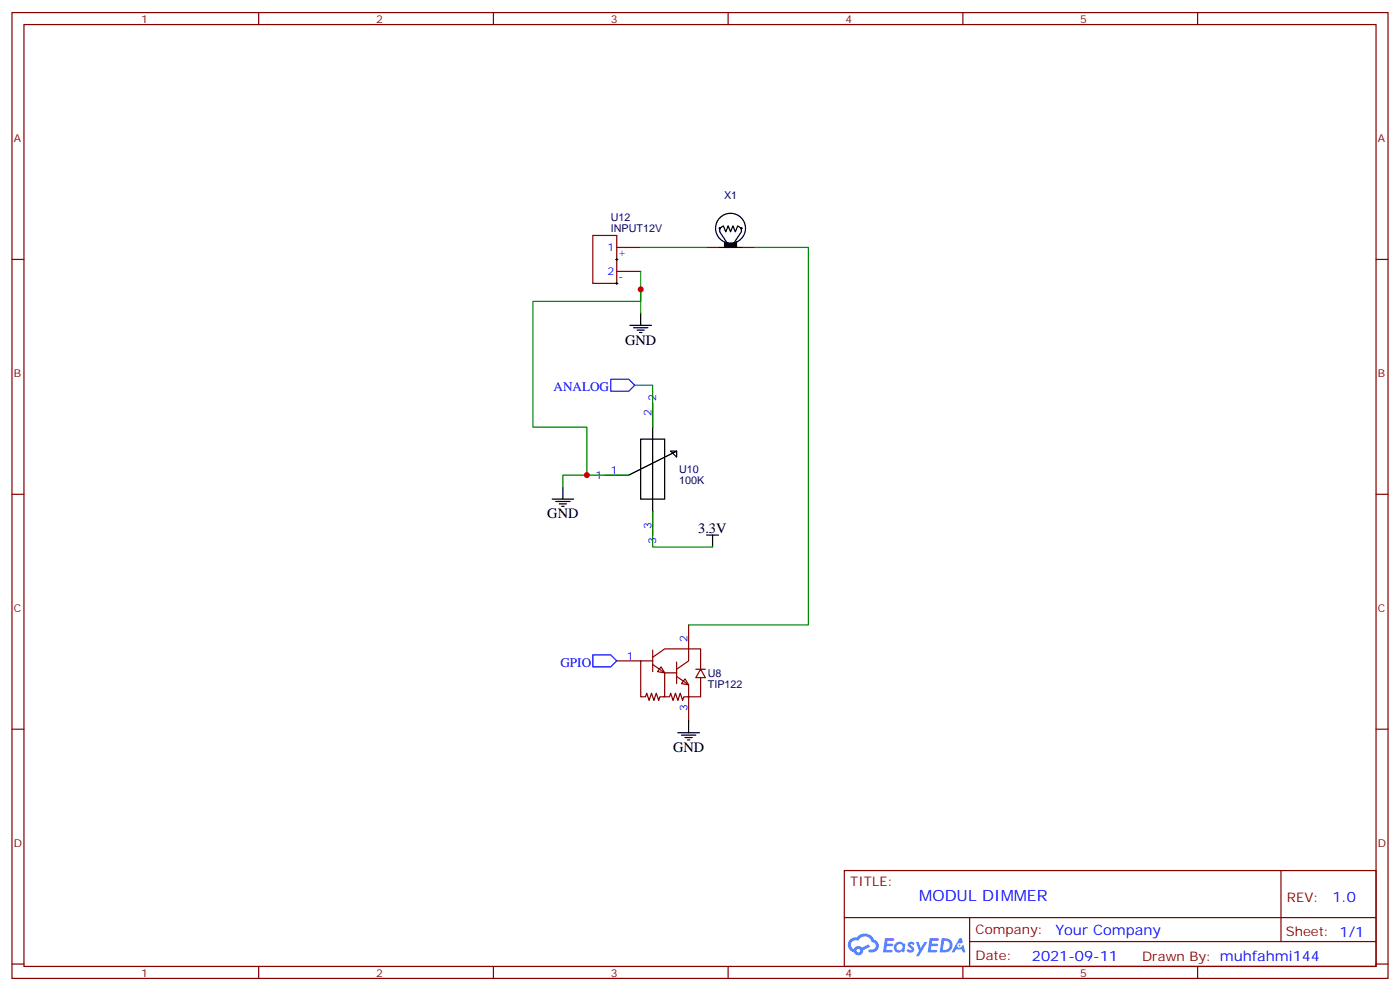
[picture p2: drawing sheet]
<svg xmlns="http://www.w3.org/2000/svg" width="412mm" height="292mm" viewBox="0 0 412 292" stroke-linecap="round" stroke-linejoin="round" font-family="sans-serif">
<g fill="none" stroke="#870000" stroke-width=".35">
<path d="M3.5 3.7h405.4v284.3h-405.4zM7.1 7.2h398.2v277.3h-398.2zM76.2 3.7v3.5M145.3 3.7v3.5M214.5 3.7v3.5M283.6 3.7v3.5M352.8 3.7v3.5M3.5 76.4h3.6M405.3 76.4h3.6M3.5 145.5h3.6M405.3 145.5h3.6M3.5 214.7h3.6"/>
<path d="M405.3 214.7h3.6M248.7 256.3h156.6v28.2h-156.6zM377.3 256.3v20.9M248.7 270.1h156.5M285.6 277.2h119.6M285.6 270.1v14.2M3.5 283.8h3.6M76.2 284.5v3.5M145.3 284.5v3.5M214.5 284.5v3.5M283.6 284.5v3.5M352.8 284.5v3.5"/>
<path d="M405.3 283.8h3.6"/>
</g>
<g fill="#5487ff">
<path d="M267.7 277.5a1.22 1.22 0 0 1 1.7 .2l-.4 .6a.47 .47 0 0 0-.3-.4 .47 .47 0 0 0-.5 .2l.1 .2a1.14 1.14 0 0 1 .8 1.8 1.14 1.14 0 0 1-1.9 0l-.2-.2 .5-.6 .7 .5a.29 .29 0 0 0 .3-.3 .29 .29 0 0 0-.2-.3 1.04 1.04 0 0 1-.6-1.7z"/>
<path d="M260.7 276.2h2.4l.3 .2-.2 .5-1.8 .1-.1 .8h1.5l.3 .4-.3 .4h-1.6l-.2 1.1h1.7l.2 .3-.2 .3-2.6 .1z"/>
<path d="M273.8 276.2h2.4l.3 .2-.1 .5-1.8 .1-.2 .8h1.6l.3 .4-.4 .4-1.6-.1-.1 1.1 1.7 .1 .2 .3-.2 .3-2.6 .1z"/>
<path d="M282.6 276.2h.7l.3 1.3-.6 .3a.69 .69 0 0 0-1 .3 .69 .69 0 0 0 .4 .9 .69 .69 0 0 0 .9-.6l.5-.2 .6 2.2h-.8l-.2-.9h-1.8l-.5 .9h-.8z"/>
<path d="M269.8 277.3h.8l.6 1.8 1.1-1.8h.9l-2.6 4.2h-.8l.9-1.5z"/>
<path d="M277.4 276.2l-.6 4.2h1.3a2.11 2.11 0 0 0 2.5-2.1 2.11 2.11 0 0 0-2.5-2.1zM278.1 277a1.39 1.39 0 0 1 1.7 1.4 1.39 1.39 0 0 1-1.8 1.2h-.3z"/>
<path d="M263.7 277.8a1.54 1.54 0 0 0-.1 2.2 1.54 1.54 0 0 0 2.2 .1l.6 .3 .3-2.3-.2-.3h-.4a1.49 1.49 0 0 0-2.4 0zM264 278.8a.94 .94 0 0 1 1.8 0 .94 .94 0 0 1-1.8 0z"/>
<path d="M250.4 276.6a2.18 2.18 0 0 0 1.1 3.7 1.44 1.44 0 0 0 1.6 .9 1.44 1.44 0 0 0 1.2-1.4l2-1.1-.5-.7-1.9 1a1.47 1.47 0 0 0-2.4 .4 1.39 1.39 0 0 1-.7-1.9 1.39 1.39 0 0 1 2-.5 2.12 2.12 0 0 1 2.2-1.3 2.12 2.12 0 0 1 1.9 1.7 1.14 1.14 0 0 1 1.1 1.4 1.14 1.14 0 0 1-1.7 .7 .43 .43 0 0 0-.5 .4 .43 .43 0 0 0 .4 .5 1.98 1.98 0 0 0 2.5-1.2 1.98 1.98 0 0 0-1.2-2.6 3.1 3.1 0 0 0-5.3-.6l-.9 .1zM252.3 279.9a.55 .55 0 0 1 1.1 0 .55 .55 0 0 1-1.1 0z"/>
<circle cx="282.6" cy="278.3" r=".26"/>
</g>
<g fill="#fff" stroke="#870000" stroke-width=".35">
<path d="M206.4 197l1.4 2.5h-2.8z"/>
<path d="M201.8 199.8l1 1.8-2.1-.3z"/>
<path d="M194.7 196.3l1.1 1.8-2.1-.4z"/>
</g>
<g fill="none" stroke="#870000" stroke-width=".35">
<path d="M174.6 69.3h7.1v14.1h-7.1zM181.7 72.8h7M181.7 79.9h7M208.1 72.8h3.6M218.7 72.8h3.5M192.3 118.7v7.1M178.2 139.9h7M192.3 150.5v7M181.7 194.6h7M192.3 194.6h-3.6v10.5h1.4l.4-1 .7 2.1 .7-2.1 .7 2.1 .7-2.1 .7 2.1 .4-1.1h2.8l.4-1 .7 2.1 .7-2.1 .7 2.1 .7-2.1 .7 2.1 .3-1.1h1.4v7.1M192.3 193.5l3.5-2.5h7v3.6l-3.5 2.4M192.3 191.4v6.3"/>
<path d="M192.3 195.6l3.5 2.5M199.3 198.1h-3.5v7M199.3 199.1l3.5 2.5v3.5h3.6v-5.6M199.3 194.9v6.4M202.8 184v7h3.6v6M205 197h2.8"/>
</g>
<g fill="none" stroke="#000" stroke-width=".35">
<path d="M211.7 72.8h7M212 67.6v.7l2.1 3.1M212 67.2l1.1-.7 .7 1.8 .7-1.8 .7 1.8 .7-1.8 .7 1.8 .7-1.8 1.1 .7M218.4 67.6v.7l-2.1 3.1M185.6 95.8h6.3M186.6 96.5h4.3M187.7 97.2h2.1M188.4 97.9h.7M188.7 92.3v3.5M188.7 129.3h7.1v17.6h-7.1zM192.3 125.8v24.7M197.6 132.8h1.7v1.8z"/>
<path d="M199.3 132.8l-14.1 7.1M162.6 146.9h6.4M163.7 147.6h4.2M164.7 148.3h2.2M165.5 149h.7M165.8 143.4v3.5M208.1 157.5h3.6M209.9 157.5v3.5M199.7 215.7h6.3M200.7 216.4h4.3M201.8 217.1h2.1M202.5 217.8h.7"/>
<path d="M202.8 212.2v3.5"/>
<circle cx="215.2" cy="67.2" r="4.4"/>
</g>
<path d="M179.9 111.7h5.3l1.8 1.7-1.8 1.8h-5.3zM174.6 192.8h5.3l1.8 1.8-1.8 1.7h-5.3z" fill="none" stroke="#00f" stroke-width=".35"/>
<path d="M188.7 72.8h19.4M188.7 79.9v12.4M222.2 72.8h15.9v111.2h-35.3M188.7 85.2v3.5h-31.7v37.1h15.9v14.1M187 113.4h5.3v12.4M185.2 139.9h-19.4v3.5M192.3 150.5v10.5h17.6" fill="none" stroke="#008700" stroke-width=".35"/>
<path d="M181.3 76.4h.7M181.7 76v.7M181.3 83.4h.7M181.7 83.1v.7" fill="none" stroke="#000" stroke-width=".29"/>
<g fill="#000" stroke="#000" stroke-width=".35">
<path d="M213.4 71.4h3.6v-.1v1.5h-3.6z"/>
<circle cx="212" cy="67.2" r=".18"/>
<circle cx="218.4" cy="67.2" r=".18"/>
</g>
<g fill="#c00">
<circle cx="172.9" cy="139.9" r=".88"/>
<circle cx="188.7" cy="85.2" r=".88"/>
</g>
<text font-size="4.6" fill="#00f" x="270.8" y="265.3">MODUL DIMMER</text>
<g font-size="4.2">
<text x="184.1" y="101.4">GND</text>
<text x="161.2" y="152.6">GND</text>
<text x="205.7" y="156.8">3.3V</text>
<text x="198.3" y="221.4">GND</text>
</g>
<g font-size="4.2" fill="#00f">
<text x="392.5" y="265.6">1.0</text>
<text x="310.9" y="275.1">Your Company</text>
<text x="304" y="282.9">2021-09-11</text>
</g>
<g font-size="3.9" fill="#00f">
<text x="163.1" y="115.2">ANALOG</text>
<text x="165.1" y="196.3">GPIO</text>
</g>
<g font-size="3.9" fill="#800">
<text x="250.5" y="260.9">TITLE:</text>
<text x="379.1" y="265.6">REV:</text>
<text x="287.4" y="275.1">Company:</text>
<text x="378.7" y="275.7">Sheet: 1/1</text>
<text x="287.4" y="282.8">Date:</text>
<text x="336.4" y="282.8">Drawn By: muhfahmi144</text>
</g>
<g font-size="3.2" fill="#800">
<text x="41.6" y="6.7">1</text>
<text x="110.8" y="6.7">2</text>
<text x="179.9" y="6.7">3</text>
<text x="249.1" y="6.7">4</text>
<text x="318.2" y="6.7">5</text>
<text x="4.1" y="41.8">A</text>
<text x="405.9" y="41.8">A</text>
<text x="4.1" y="110.9">B</text>
<text x="405.9" y="110.9">B</text>
<text x="4.1" y="180.1">C</text>
<text x="405.9" y="180.1">C</text>
<text x="4.1" y="249.2">D</text>
<text x="405.9" y="249.2">D</text>
<text x="41.6" y="287.5">1</text>
<text x="110.8" y="287.5">2</text>
<text x="179.9" y="287.5">3</text>
<text x="249.1" y="287.5">4</text>
<text x="318.2" y="287.5">5</text>
</g>
<g font-size="3.2" fill="#000080">
<text x="213.3" y="58.6">X1</text>
<text x="179.9" y="65.1">U12</text>
<text x="179.9" y="68.3">INPUT12V</text>
<text x="200" y="142.4">100K</text>
<text x="200" y="139.3">U10</text>
<text x="208.5" y="202.5">TIP122</text>
<text x="208.5" y="199.3">U8</text>
</g>
<g font-size="3.2" fill="#00f">
<text x="179" y="73.9">1</text>
<text x="182.4" y="75.5">+</text>
<text x="179" y="81">2</text>
<text x="182.4" y="82.6">-</text>
<text x="193.3" y="118" transform="rotate(-90 193.3 118)">2</text>
<text x="191.9" y="122.5" transform="rotate(-90 191.9 122.5)">2</text>
<text x="175.4" y="140.9">1</text>
<text x="179.9" y="139.5">1</text>
<text x="191.9" y="155.8" transform="rotate(-90 191.9 155.8)">3</text>
<text x="193.3" y="160.2" transform="rotate(-90 193.3 160.2)">3</text>
<text x="202.5" y="188.9" transform="rotate(-90 202.5 188.9)">2</text>
<text x="184.6" y="194.2">1</text>
<text x="202.5" y="209.3" transform="rotate(-90 202.5 209.3)">3</text>
</g>
</svg>
